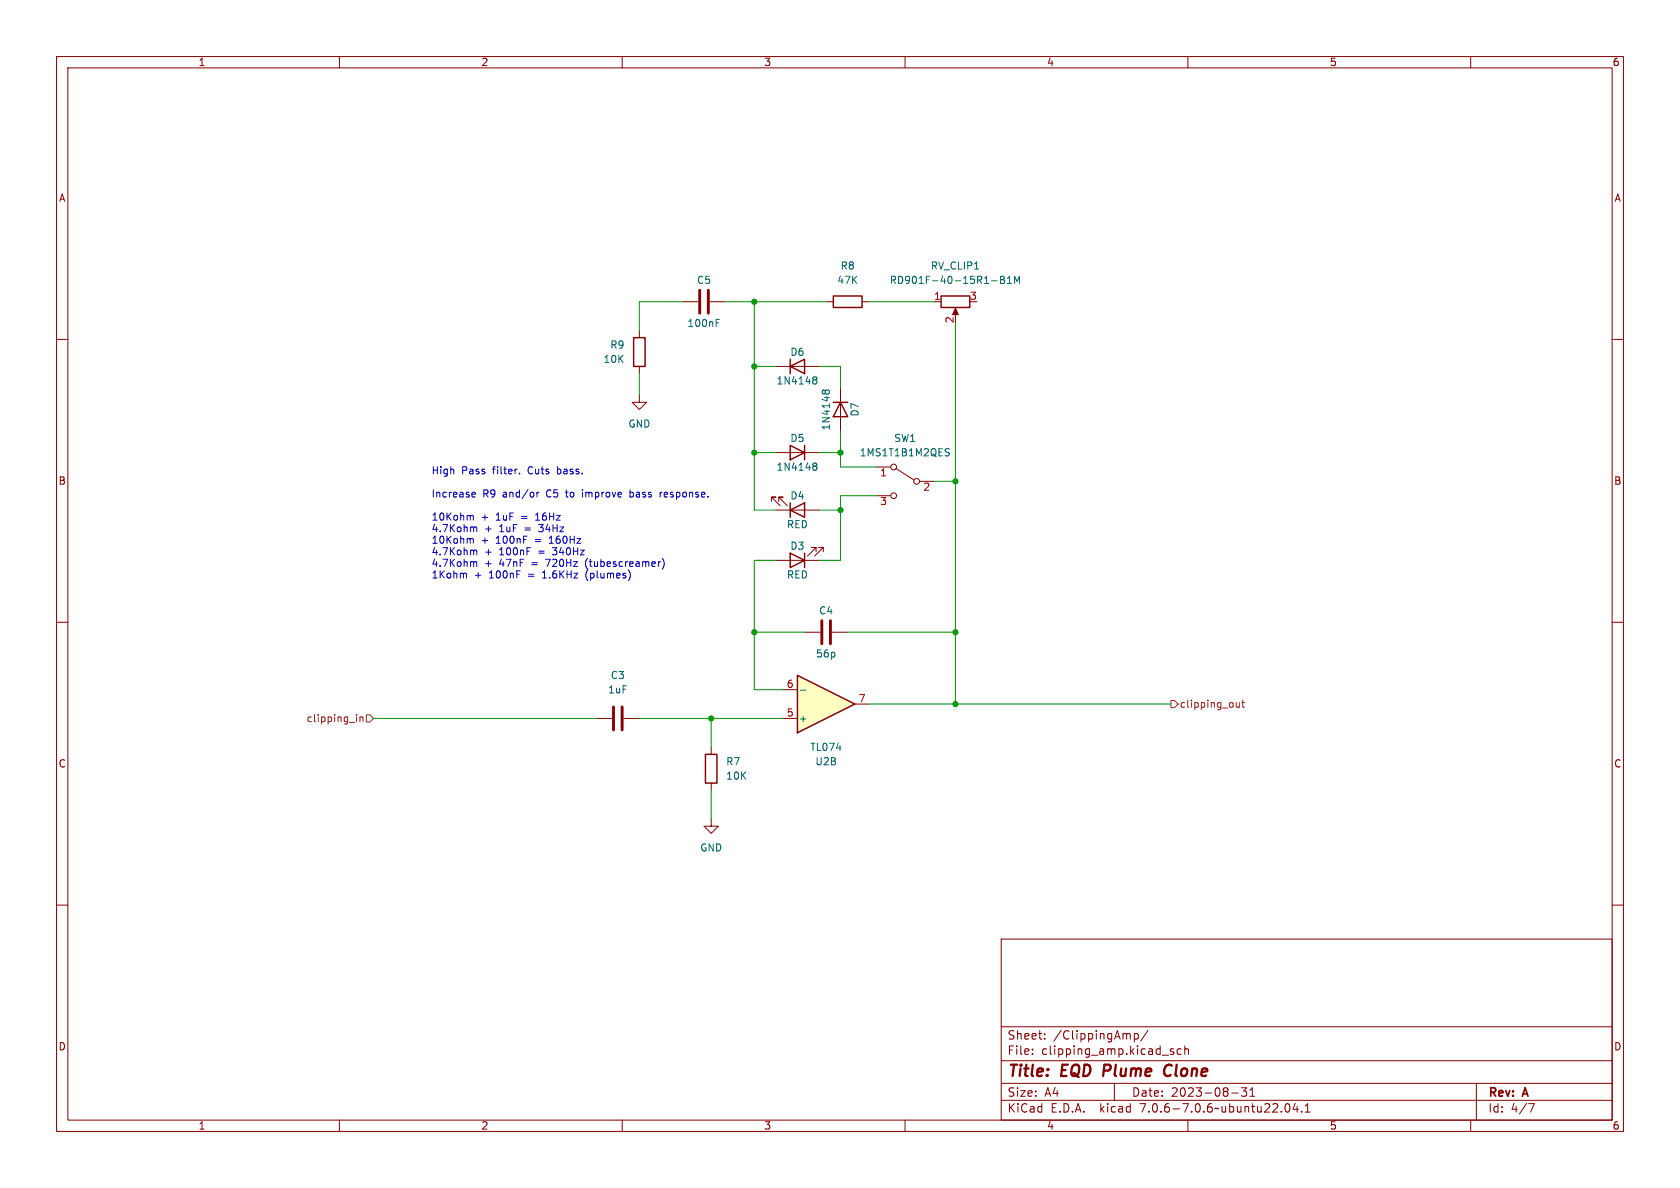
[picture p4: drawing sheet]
<svg xmlns="http://www.w3.org/2000/svg" width="297mm" height="210mm" viewBox="0 0 297 210" stroke-linecap="round" stroke-linejoin="round" font-family="sans-serif">
<g fill="none" stroke="#840000" stroke-width=".18">
<path d="M10 10h277v190h-277zM12 12h273v186h-273zM60 10v2M110 10v2M160 10v2M210 10v2M260 10v2M10 60h2M113 58.4v1.3M120.6 53.3h2.8M125.5 53.3h2.8M146 53.3h1.3"/>
<path d="M152.4 53.3h1.3M165.1 53.3h1.3M168.9 54.9v1M285 60h2M113 69.9v1.2h1.3l-1.3 1.3-1.2-1.3h1.2M113 64.8v1.2M137.2 64.8h7.6M148.6 68.6v7.6M136.4 88.6v-.7h.8h-.8l1.5 1.5M137.2 80h7.6M137.2 90.2h7.6M137.2 99.1h7.6"/>
<path d="M137.7 88.6v-.7h.7h-.7l1.5 1.5M144.3 97.5v-.7h-.8h.8l-1.6 1.5M145.5 97.5v-.7h-.7h.7l-1.5 1.5M154.9 82.6h2.6M154.9 87.6h2.6M158.4 82.8l3.1 2M162.6 85.1h2.5M10 110h2M142.2 111.8h2.8M147.1 111.8h2.8M285 110h2M105.4 127h2.8"/>
<path d="M110.2 127h2.8M125.7 132.1v1.3M125.7 138.4v1.3M10 160h2M125.7 144.8v1.3h1.3l-1.3 1.2-1.2-1.2h1.2M285 160h2M177 166h108v32h-108zM60 198v2M110 198v2M160 198v2M177 194.5h108M177 191.5h108"/>
<path d="M177 187.5h108M177 181.5h108M182.5 186.3v.1M182.5 185.5v.1M184.7 183.6v.1M184.7 182.8v.1M197 191.5v3M200.5 182.8l.5-.1 .2 .3v.4l-.1 .2h-.6M200.5 182.7v1.5M203 182.1l-1.3 2M207.5 185.5l-.4-.1-.2 .2 .1 .2 .5 .2v.3h-.6M208.8 185.5l-.4-.1-.3 .3v.4l.1 .2h.6"/>
<path d="M209.5 185.5l.2-.1 .3 .1 .1 .9M209.5 184.9v1.5M210 198v2M217.7 193.2h1.2M219.5 192.3h.9l-.5 .6 .4 .1v.7l-.2 .1h-.4l-.2-.1M221 193.8h.8M221 192.7l.4-.4v1.5M227.3 195.2l.2-.1a.81 .81 0 0 1 .6 .6 .81 .81 0 0 1-.3 .8l-.1 .1a.81 .81 0 0 1-.4-1.4zM229 195l-.4 1.1h.9M229.3 195.6v1M230.1 196.5v.1M230.7 196.6h.9"/>
<path d="M230.7 195.5l.5-.4v1.5M260 198v2M261 191.5v6.5M270.2 195.1h1l-.6 1.5"/>
<circle cx="158" cy="87.6" r=".51"/>
<circle cx="158" cy="82.6" r=".51"/>
<circle cx="162.1" cy="85.1" r=".51"/>
</g>
<path d="M195.3 188.2l-.3 2M206.8 188.2a1.13 1.13 0 0 0-1 .7 1.13 1.13 0 0 0 .3 1.2l.2 .1 .5-.1" fill="none" stroke="#840000" stroke-width=".4"/>
<path d="M168.9 54.5l.5 1.1h-1z" fill="#840000" stroke="#840000" stroke-width=".18"/>
<g fill="none" stroke="#840000" stroke-width=".25">
<path d="M112 59.7h2v5.1h-2zM147.3 52.3h5.1v2.1h-5.1zM166.4 52.3h5v2.1h-5zM139.7 78.7l2.5 1.3-2.5 1.3zM139.7 64.8l2.5-1.3v2.5zM139.7 63.5v2.5M142.2 78.7v2.6M147.3 71.1h2.6M148.6 71.1l1.3 2.6h-2.6zM139.7 90.2l2.5-1.3v2.5zM139.7 97.8l2.5 1.3-2.5 1.2zM139.7 88.9v2.5"/>
<path d="M142.2 97.8v2.5M124.7 133.4h2v5h-2z"/>
</g>
<g fill="none" stroke="#006464" stroke-width=".18">
<path d="M126.6 57.1h.4M126.6 56.5h.6M175.3 49.6h1M176.9 48.8h.4l.3 .3-.3 .3 .3 .2v.3l-.2 .2h-.5zM176.9 49.4h.4M178.1 50.1h.7M178.1 49.2l.4-.4v1.3M179.4 50.1v-1.3l.4 .9 .4-.9v1.3M143.8 66.7l.4-.1 .2 .1v.2l-.2 .3M143.8 67.1l.1 .1M143.9 67.2h.3M143.9 67.2h-.1"/>
<path d="M144.2 67.2l.2 .2v.4l-.2 .1-.4-.1M145.9 69.4l-.1 .1M145.9 69.2l-.2-.3-.2 .1-.1 .2v.3M145.9 69.2l.2-.3 .4 .1 .1 .2v.3M145.9 69.2v.2M145.9 69.4l.1 .1M167.3 79.9l.4 .1 .1 .3-.2 .3h-.3M167.3 79.3l.5 .1M143.8 82.3l.1 .1M143.8 81.9h.4l.2 .1v.2l-.2 .2M143.9 82.4h.3M143.9 82.4l-.1 .1"/>
<path d="M144.2 82.4l.2 .2v.4l-.2 .1h-.4"/>
</g>
<path d="M123.7 51.3v4.1M125.2 51.3v4.1M145.3 109.7v4.1M146.8 109.7v4.1M108.5 125v4M110 125v4" fill="none" stroke="#840000" stroke-width=".51"/>
<path d="M141 119.4l10.1 5.1-10.1 5z" fill="#ffffc2"/>
<path d="M141 119.4l10.1 5.1-10.1 5z" fill="none" stroke="#840000" stroke-width=".25"/>
<path d="M138.4 127h2.6M138.4 121.9h2.6M151.1 124.5h2.6" fill="none" stroke="#840000" stroke-width=".18"/>
<path d="M141.5 122h1" fill="none" stroke="#006464" stroke-width=".18"/>
<path d="M63 126.3v.1M63 126.7v.9M63.6 126.7v.9M63.6 126.9l.2-.2 .3 .1 .1 .8M64.8 126.4h.6l.6 .6-.6 .6h-.6zM207 123.8h.6l.7 .7-.7 .6h-.6zM218.5 124.2l.1 .8h.3l.2-.1M219.1 124.2v.8M219.5 124.2h.5M219.7 123.8v1.1l.3 .1" fill="none" stroke="#725600" stroke-width=".18"/>
<g fill="none" stroke="#0000c2" stroke-width=".18">
<path d="M83.2 91.2h.4l.1 .8M83.2 95.3h.4l.1 .7M83.5 87.8h.5M83.5 87.1l.4-.1 .1 .3-.6 .1M83.7 93.3l.2-.1h.3l.1 .8M83.7 97.4l.2-.2 .3 .1 .1 .8M83.7 99.5l.2-.2h.3l.1 .8M91.8 83.7v.1M94.7 92h.7M94.8 91h-.1M94.9 87v.9M95.3 87l-.4 .3"/>
<path d="M97.1 96h.7M97.2 95.1h-.1M103 86.6v.1M103 87v.9M103.6 99l-.1 .5 .1 .8M111.4 87.8l.3 .1M111.4 86.6v1.3M111.7 87l-.3 .1M116.7 87v.9M116.8 99.3h-.3M117.1 87l-.4 .3M117.1 98.7a1.46 1.46 0 0 1 0 1.9"/>
<path d="M82.3 101.3l.2 .2v.7M95.9 102.2h.7M96 101.2l-.1 .1M103.6 101.3v.5l.1 .5"/>
</g>
<g fill="none" stroke="#009600" stroke-width=".18">
<path d="M120.6 53.3h-7.6v5.1M128.3 53.3h17.7M133.3 53.3v36.9h3.9M153.7 53.3h11.4M168.9 57.2v67.3M113 66v3.9M133.3 64.8h3.9M144.8 64.8h3.8v3.8M148.6 76.2v6.4h6.3M133.3 80h3.9M137.2 99.1h-3.9v22.8h5.1M144.8 80h3.8"/>
<path d="M144.8 90.2h3.8M154.9 87.6h-6.3v11.5h-3.8M165.1 85.1h3.8M133.3 111.8h8.9M149.9 111.8h19M66 127h39.4M113 127h25.4M125.7 127v5.1M125.7 139.7v5.1M153.7 124.5h53.3"/>
</g>
<g fill="#009600" stroke="#009600" stroke-width=".18">
<circle cx="168.9" cy="124.5" r=".46"/>
<circle cx="168.9" cy="111.8" r=".46"/>
<circle cx="168.9" cy="85.1" r=".46"/>
<circle cx="148.6" cy="90.2" r=".46"/>
<circle cx="125.7" cy="127" r=".46"/>
<circle cx="133.3" cy="111.8" r=".46"/>
<circle cx="148.6" cy="80" r=".46"/>
<circle cx="133.3" cy="64.8" r=".46"/>
<circle cx="133.3" cy="53.3" r=".46"/>
<circle cx="133.3" cy="80" r=".46"/>
</g>
<g font-size="2.8" fill="#840000">
<text x="178" y="190.9">Title:</text>
<text x="187.7" y="190.9">EQD</text>
<text x="195.9" y="190.9">Plume</text>
<text x="207.4" y="190.9">Clone</text>
</g>
<g font-size="2.1" fill="#840000">
<text x="178" y="184">Sheet:</text>
<text x="186.2" y="184">/ClippingAmp/</text>
<text x="178" y="186.7">File:</text>
<text x="184.1" y="186.7">clipping_amp.kicad_sch</text>
<text x="178" y="196.9">KiCad</text>
<text x="178" y="194.1">Size:</text>
<text x="184.7" y="194.1">A4</text>
<text x="185.7" y="196.9">E.D.A.</text>
<text x="194.6" y="196.9">kicad</text>
<text x="200" y="194.1">Date:</text>
<text x="201.8" y="196.9">7.0.6-7.0.6~ubuntu22.04.1</text>
<text x="207" y="194.1">2023-08-31</text>
<text x="263" y="194.3">Rev:</text>
<text x="263" y="196.9">Id:</text>
<text x="267.1" y="196.9">4/7</text>
<text x="269.4" y="194.3">A</text>
</g>
<g font-size="1.8" fill="#840000">
<text x="35" y="11.9">1</text>
<text x="85" y="11.9">2</text>
<text x="135" y="11.9">3</text>
<text x="185" y="11.9">4</text>
<text x="235" y="11.9">5</text>
<text x="285" y="11.9">6</text>
<text x="10.3" y="35.9">A</text>
<text x="285.3" y="35.9">A</text>
<text x="10.3" y="85.9">B</text>
<text x="285.3" y="85.9">B</text>
<text x="10.3" y="135.9">C</text>
<text x="285.3" y="135.9">C</text>
<text x="10.3" y="185.9">D</text>
<text x="285.3" y="185.9">D</text>
<text x="35" y="199.9">1</text>
<text x="85" y="199.9">2</text>
<text x="135" y="199.9">3</text>
<text x="185" y="199.9">4</text>
<text x="235" y="199.9">5</text>
<text x="285" y="199.9">6</text>
</g>
<g font-size="1.8" fill="#006464">
<text x="148.5" y="47.9">R8</text>
<text x="164.5" y="47.9">RV_CLIP1</text>
<text x="123.1" y="50.4">C5</text>
<text x="147.9" y="50.4">47K</text>
<text x="157.2" y="50.4">RD901F-40-15R1-B1M</text>
<text x="121.4" y="58">100nF</text>
<text x="106.6" y="64.4">10K</text>
<text x="107.8" y="61.8">R9</text>
<text x="139.6" y="63.1">D6</text>
<text x="137.2" y="68.2">1N4148</text>
<text x="111" y="75.8">GND</text>
<text x="146.9" y="76.2" transform="rotate(-90 146.9 76.2)">1N4148</text>
<text x="152" y="73.7" transform="rotate(-90 152 73.7)">D7</text>
<text x="137.2" y="83.4">1N4148</text>
<text x="139.6" y="78.3">D5</text>
<text x="151.9" y="80.9">1MS1T1B1M2QES</text>
<text x="158" y="78.3">SW1</text>
<text x="139.6" y="88.5">D4</text>
<text x="139" y="93.6">RED</text>
<text x="139.6" y="97.4">D3</text>
<text x="139" y="102.5">RED</text>
<text x="144.7" y="108.8">C4</text>
<text x="144.2" y="116.4">56p</text>
<text x="107.4" y="122.8">1uF</text>
<text x="107.9" y="120.2">C3</text>
<text x="141.1" y="127.9">+</text>
<text x="128.3" y="135.5">R7</text>
<text x="143.1" y="132.9">TL074</text>
<text x="144" y="135.5">U2B</text>
<text x="128.3" y="138">10K</text>
<text x="123.7" y="150.7">GND</text>
</g>
<g font-size="1.8" fill="#a90000">
<text x="165" y="53.1">1</text>
<text x="171.4" y="53.1">3</text>
<text x="168.7" y="57.2" transform="rotate(-90 168.7 57.2)">2</text>
<text x="155.5" y="84.5">1</text>
<text x="155.5" y="89.6">3</text>
<text x="163.1" y="87.1">2</text>
<text x="139" y="121.7">6</text>
<text x="151.7" y="124.2">7</text>
<text x="139" y="126.7">5</text>
</g>
<g font-size="1.8" fill="#0000c2">
<text x="76.2" y="83.9">High</text>
<text x="81.6" y="83.9">Pass</text>
<text x="87.3" y="83.9">filter.</text>
<text x="93.6" y="83.9">Cuts</text>
<text x="99" y="83.9">bass.</text>
<text x="76.2" y="88">Increase</text>
<text x="85.4" y="88">R9</text>
<text x="89" y="88">and/or</text>
<text x="96.9" y="88">C5</text>
<text x="100.5" y="88">to</text>
<text x="103.6" y="88">improve</text>
<text x="112.2" y="88">bass</text>
<text x="117.7" y="88">response.</text>
<text x="76.2" y="92.1">10Kohm</text>
<text x="76.2" y="94.2">4.7Kohm</text>
<text x="85.1" y="92.1">+</text>
<text x="85.7" y="94.2">+</text>
<text x="87.8" y="92.1">1uF</text>
<text x="88.4" y="94.2">1uF</text>
<text x="92.4" y="92.1">=</text>
<text x="93" y="94.2">=</text>
<text x="95.2" y="92.1">16Hz</text>
<text x="95.8" y="94.2">34Hz</text>
<text x="76.2" y="96.2">10Kohm</text>
<text x="76.2" y="98.3">4.7Kohm</text>
<text x="76.2" y="100.3">4.7Kohm</text>
<text x="85.1" y="96.2">+</text>
<text x="85.7" y="98.3">+</text>
<text x="85.7" y="100.3">+</text>
<text x="87.8" y="96.2">100nF</text>
<text x="88.4" y="98.3">100nF</text>
<text x="88.4" y="100.3">47nF</text>
<text x="94.2" y="100.3">=</text>
<text x="94.8" y="96.2">=</text>
<text x="95.4" y="98.3">=</text>
<text x="97" y="100.3">720Hz</text>
<text x="97.6" y="96.2">160Hz</text>
<text x="98.2" y="98.3">340Hz</text>
<text x="104.1" y="100.3">(tubescreamer)</text>
<text x="76.2" y="102.3">1Kohm</text>
<text x="83.8" y="102.3">+</text>
<text x="86.6" y="102.3">100nF</text>
<text x="93.6" y="102.3">=</text>
<text x="96.4" y="102.3">1.6KHz</text>
<text x="104.2" y="102.3">(plumes)</text>
</g>
<g font-size="1.8" fill="#725600">
<text x="208.5" y="125.3">clipping_out</text>
<text x="54.1" y="127.9">clipping_in</text>
</g>
</svg>
